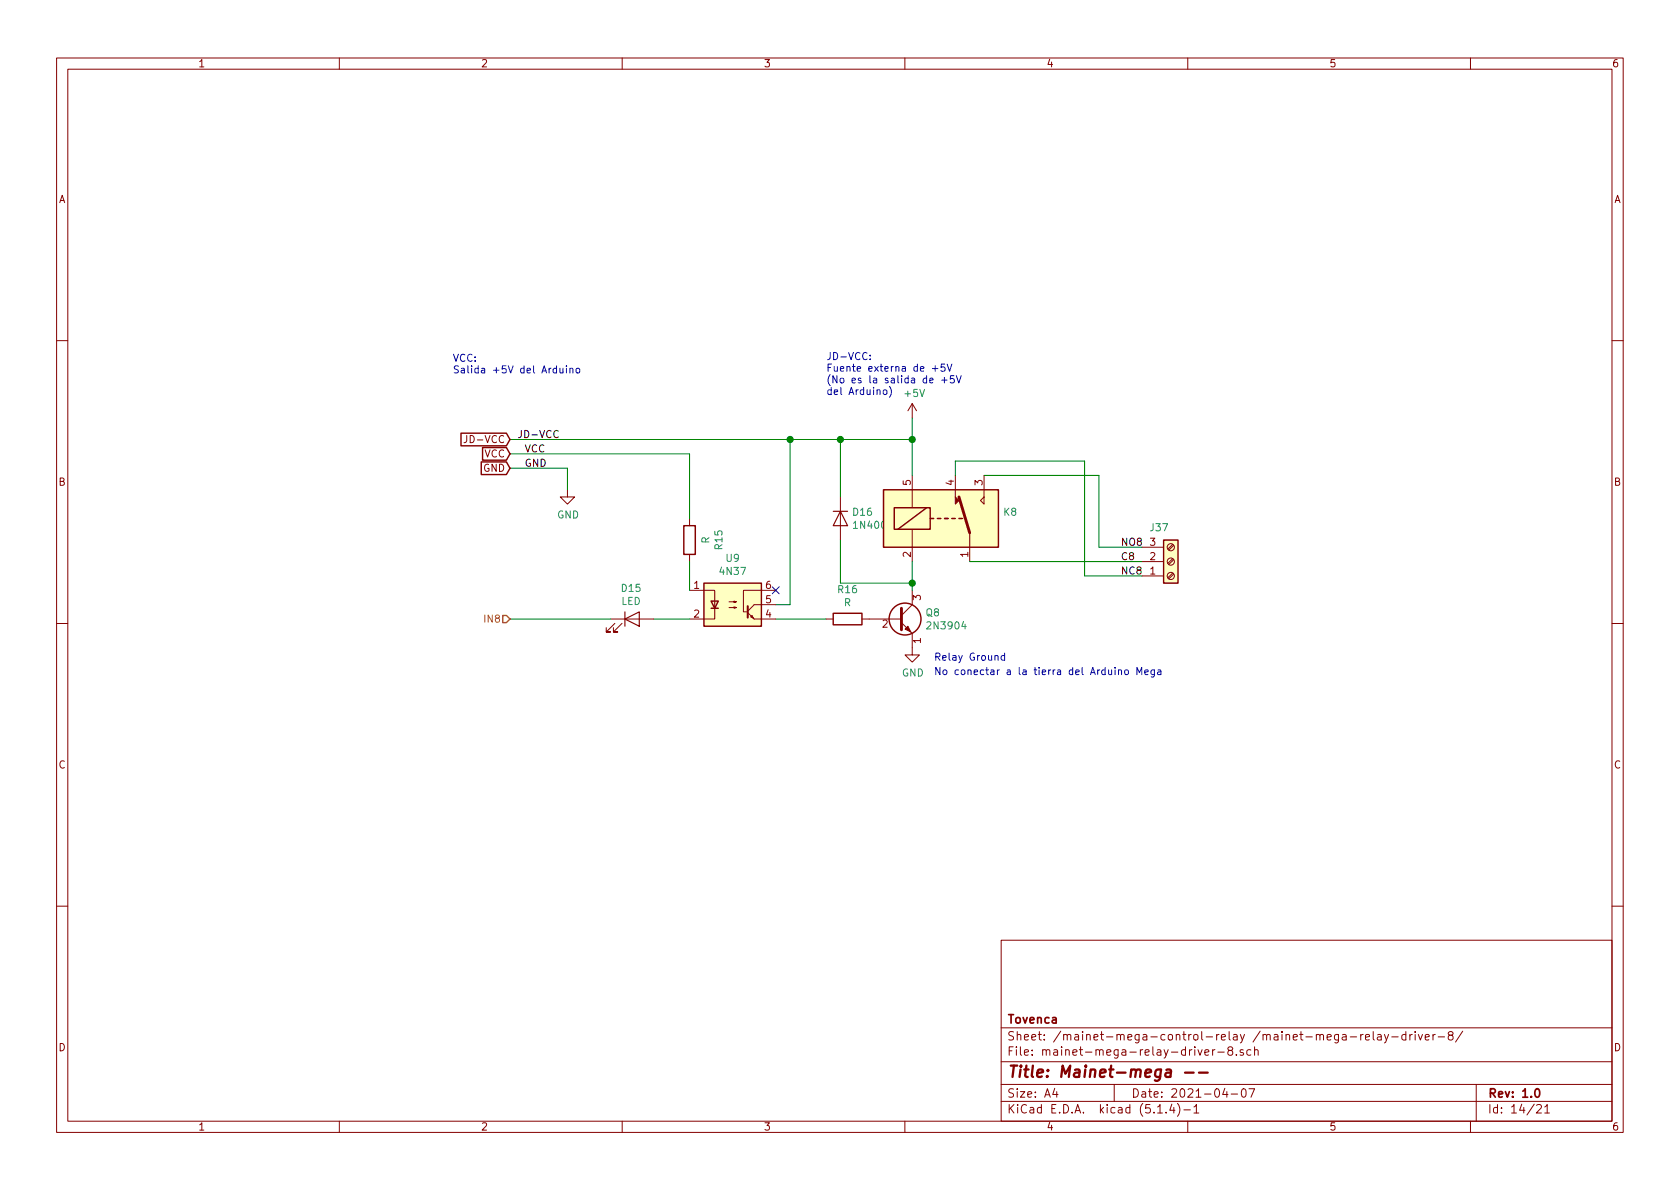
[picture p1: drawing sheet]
<svg xmlns="http://www.w3.org/2000/svg" width="297mm" height="210mm" viewBox="0 0 297 210" stroke-linecap="round" stroke-linejoin="round" font-family="sans-serif">
<g fill="none" stroke="#840000" stroke-width=".18">
<path d="M10 10.3h277v189.9h-277zM12 12.2h273v186.1h-273zM60 10.3v1.9M110 10.3v1.9M160 10.3v1.9M210 10.3v1.9M260 10.3v1.9M10 60.2h2M82.5 77v.9a.39 .39 0 0 1-.5 .4M161.3 71.4l-.8 1.2M161.3 71.4v2.5M161.3 71.4l.8 1.2"/>
<path d="M285 60.2h2M100.3 86.6v1.3h1.3l-1.3 1.2-1.2-1.2h1.2M121.9 91.7v1.3M121.9 98v1.3M148.6 87.9v7.6M161.3 84.1v5.7M161.3 93.6v5.7M168.9 84.1v3.8M171.4 94.2v5.1M174 87.9v1.2l-.6-.6zM174 84.1v3.8M201.9 99.3h3.8"/>
<path d="M201.9 96.8h3.8M207.3 96.3l-.8 .8M207.3 98.8l-.8 .8M207.5 96.4l-.8 .9M207.5 99l-.8 .8M10 110.3h2M107.9 109.5h7.7M108.7 110.2l-1.5 1.6h.7h-.7v-.8M110 110.2l-1.5 1.6h.7h-.7v-.8M121.9 104.4h4.5v5.1h-4.5M128.9 107.4h1.3l-.4 .2v-.3l.4 .1M128.9 106.4h1.3l-.4 .1v-.2l.4 .1"/>
<path d="M132.2 108.3l1.1 1.2h3.9M132.7 109.1l.3-.3 .2 .5zM137.2 104.4h-5.8v3.8h.7M137.2 106.9h-3.9l-1.1 1.2M146 109.5h1.3M152.4 109.5h7M159.4 110.1l1.9 1.9v3.8h1.3l-1.3 1.3-1.3-1.3h1.3M161.3 104.4v2.5l-1.9 1.9M201.9 101.8h3.8M207.3 101.3l-.8 .9M207.5 101.5l-.8 .9M285 110.3h2"/>
<path d="M10 160.2h2M177 166.3h108v32h-108zM285 160.2h2M60 198.3v1.9M110 198.3v1.9M160 198.3v1.9M177 194.8h108M177 191.8h108M177 187.8h108M177 181.8h108M186.5 192.5l-.4 1h1M186.8 193v1"/>
<path d="M197 191.8v3M204.7 196.8h.8M206.2 196.7v.1M207.2 195.2l-.4 1.1h.9M207.5 195.8v1M208.2 195.1a1.71 1.71 0 0 1 0 2.3M209.3 196.3h1.2M210 198.3v1.9M211.1 195.8l.4-.5v1.5M211.1 196.8h.9M211.8 185.6l.4 1 .3-1M213 186.1l.7-.1v-.3l-.4-.1-.3 .2 .1 .7h.6"/>
<path d="M214.4 185.6v1M214.8 185.6l-.3 .1-.1 .2M215.3 186h1.2M216.6 192.5l-.4 1h.9M216.9 193v1M217.4 185.7l-.2-.1-.1-.2 .3-.3h.3l.3 .3-.1 .2-.7 .2a.48 .48 0 0 0 0 .7l.2 .1 .5-.1a.48 .48 0 0 0-.2-.8M217.7 193.5h1.1M218.6 186.5v.1M219.6 192.7l.4-.2a.94 .94 0 0 1 0 1.5 .82 .82 0 0 1-.4-1.3zM219.8 185.7l-.3-.1-.2 .2v.2l.5 .2v.3h-.5M220.8 192.5h1l-.6 1.5M221.2 185.7l-.4-.1-.4 .3 .1 .6 .3 .1 .4-.1"/>
<path d="M221.8 185.7l.2-.1 .4 .1 .1 .9M221.8 185.1v1.5M237.4 183h.5l.1 .9M238 183.3l-.5 .1-.2 .2 .2 .3 .5-.1M238.7 183.4h1.2M240.6 182.9v1M241 182.9l-.3 .1-.1 .2M241.4 183.4l.7-.1v-.3l-.4-.1-.3 .2 .1 .7h.6M242.8 182.4v1.3l.2 .2M243.6 183h.5l.1 .9M244.2 183.3l-.5 .1a.29 .29 0 0 0-.2 .2 .29 .29 0 0 0 .2 .3l.5-.1M244.8 182.9l.3 1"/>
<path d="M245.5 182.9l-.5 1.4-.2 .1M246.1 183.4h1.1M248.6 183l-.5-.1-.2 .3v.6l.2 .1 .5-.1M248.6 182.4v1.5M249.3 182.9v1M249.7 182.9l-.4 .3M250.2 182.4v.2M250.2 182.9v1M250.8 182.9l.3 1 .4-1M252 183.4l.7-.1-.1-.3-.4-.1-.2 .2 .1 .7h.5M253.4 182.9v1M253.8 182.9l-.4 .2v.1"/>
<path d="M254.3 183.4h1.1M256.4 183.1l-.3-.2v-.2l.3-.3h.2l.3 .3-.1 .2-.6 .2a.48 .48 0 0 0-.1 .7l.3 .1 .4-.1a.48 .48 0 0 0-.2-.7M258.6 182.3l-1.2 2M260 198.3v1.9M261 191.8v6.5M271.7 195.5l.2-.2h.4l.2 .5-.9 1h.9M273.1 195.8l.5-.5v1.5M273.1 196.8h.9"/>
<circle cx="207" cy="96.8" r=".63"/>
<circle cx="207" cy="99.3" r=".63"/>
<circle cx="207" cy="101.8" r=".63"/>
</g>
<path d="M271.5 192.7l.2-.2a.81 .81 0 0 1 .6 .6 .81 .81 0 0 1-.3 .8l-.1 .1a.79 .79 0 0 1-.4-1.3z" fill="none" stroke="#840000" stroke-width=".3"/>
<path d="M206.2 189.2h.8l-.1 1.2M207 189.6l-.7 .1a.4 .4 0 0 0-.3 .3 .4 .4 0 0 0 .3 .4l.6-.1M209.5 189.7h1.5M212 189.7h1.5" fill="none" stroke="#840000" stroke-width=".41"/>
<g fill="none" stroke="#840000" stroke-width=".25">
<path d="M81.5 76.6h8l.7 1.1-.7 1.1h-8zM85.3 79.1h4.2l.7 1.2-.7 1.1h-4.2zM85.1 81.7h4.4l.7 1.1-.7 1.1h-4.4zM120.9 93h2v5h-2zM156.2 86.6h20.3v10.2h-20.3zM158.1 89.8h6.4v3.8h-6.4zM163.8 89.8l-5.1 3.8M164.5 91.7h.6M165.7 91.7h.7M167 91.7h.6M168.3 91.7h.6M169.5 91.7h.7"/>
<path d="M205.7 95.5h2.6v7.6h-2.6zM124.5 103.1h10.1v7.6h-10.1zM125.7 106.3h1.3l-.6 1.3zM125.7 107.6h1.3M147.3 108.5h5.1v2h-5.1z"/>
<circle cx="160" cy="109.5" r="2.82"/>
</g>
<g fill="#ffffc2" stroke="#ffffc2" stroke-width=".18">
<path d="M205.7 95.5h2.6v7.6h-2.6z"/>
<path d="M124.5 103.1h10.1v7.6h-10.1z"/>
<path d="M156.2 86.6h20.3v10.2h-20.3z"/>
</g>
<path d="M147.3 90.4h2.6M148.6 90.4l1.3 2.6h-2.6zM110.5 109.5l2.5-1.3v2.5zM110.5 108.2v2.5" fill="none" stroke="#840000" stroke-width=".2"/>
<path d="M132.2 107.2v2" fill="none" stroke="#840000" stroke-width=".36"/>
<path d="M169.5 87.9l1.9 6.3M159.4 107.6v3.8" fill="none" stroke="#840000" stroke-width=".51"/>
<g fill="#840000" stroke="#840000" stroke-width=".18">
<path d="M160 111.2l.5-.5 .5 1.1z"/>
<path d="M168.9 87.9l.6 .6-.6 .6z"/>
</g>
<g fill="none" stroke="#008400" stroke-width=".18">
<path d="M90.2 77.7h71.1M139.7 77.7v29.2h-2.5M148.6 77.7v10.2M161.3 73.9v10.2M90.2 82.8h10.1v3.8M90.2 80.3h31.7v11.4M121.9 99.3v5.1M148.6 95.5v7.6h12.7M161.3 99.3v5.1M168.9 84.1v-2.6h22.9v20.3h10.1M171.4 99.3h30.5M174 84.1h20.3v12.7h7.6"/>
<path d="M90.2 109.5h17.7M115.6 109.5h6.3M137.2 109.5h8.8"/>
</g>
<path d="M88.9 108.8h.6l.7 .7-.7 .6h-.6z" fill="none" stroke="#848400" stroke-width=".25"/>
<path d="M98.7 76.2a.6 .6 0 0 0-.8 .5 .6 .6 0 0 0 .6 .7l.2-.1" fill="none" stroke="#000" stroke-width=".18"/>
<g fill="none" stroke="#0000c2" stroke-width=".18">
<path d="M99 65.1l.1 .8 .3 .1 .1-.2M99.5 65.1v.9M100.2 64.7v.1M100.2 65.1v.9M100.8 65.2l.1-.1 .3 .1 .1 .8M100.8 65.1v.9M102 65.2l.3-.1 .2 .2-.1 .6-.3 .1-.2-.2zM153.8 63.5v.1M153.8 62.8v.1M156.2 69.1l.2-.2 .4 .2v.4l-.1 .2-.3 .1-.2-.2zM157.3 68.3a1.47 1.47 0 0 1 0 2M164.4 67.3l.6-.1-.1-.3h-.3l-.2 .2v.6h.5"/>
<path d="M164.9 65.2h.9M165.4 64.7v1M166.5 67.2h1M167 66.7v1M167 64.4h-.6v.6l.5-.1 .2 .2v.3l-.2 .3-.5-.2M167.5 64.4l.4 1.3 .4-1.3M168.7 66.4h-.6l-.1 .7 .2-.2 .5 .2v.5l-.2 .1-.5-.1M169.1 66.4l.4 1.3 .5-1.3M177.6 116l-.3-.1-.3 .2 .1 .6h.5M177.6 115.5v1.3M197.8 118.6l.1-.1h.3l.1 .8M197.8 118.5v.8"/>
<path d="M199 118.5h.3l.2 .1v.5l-.1 .1-.3 .1-.2-.1zM201 119.3v-1.3l.4 .9 .5-.9v1.3M202.4 118.9l.6-.1v-.3h-.4l-.2 .1 .1 .6h.5M204.1 118.5v1l-.2 .2h-.3M204.1 118.5h-.3l-.3 .2 .1 .5h.5M204.7 118.5h.5l.1 .8M205.3 118.8h-.5l-.2 .2 .2 .3 .5-.1"/>
</g>
<g fill="#008400" stroke="#008400" stroke-width=".25">
<circle cx="139.7" cy="77.7" r=".51"/>
<circle cx="148.6" cy="77.7" r=".51"/>
<circle cx="161.3" cy="77.7" r=".51"/>
<circle cx="161.3" cy="103.1" r=".51"/>
</g>
<path d="M136.6 103.8l1.2 1.2M137.8 103.8l-1.2 1.2" fill="none" stroke="#000084" stroke-width=".18"/>
<text font-size="2.8" fill="#840000" x="178" y="190.5">Title: Mainet-mega --</text>
<g font-size="2.1" fill="#840000">
<text x="178" y="184">Sheet: /mainet-mega-control-relay /mainet-mega-relay-driver-8/</text>
<text x="178" y="181">Tovenca</text>
<text x="178" y="186.7">File: mainet-mega-relay-driver-8.sch</text>
<text x="178" y="196.9">KiCad E.D.A. kicad (5.1.4)-1</text>
<text x="178" y="194.1">Size: A4</text>
<text x="200" y="194.1">Date: 2021-04-07</text>
<text x="263" y="194.1">Rev: 1.0</text>
<text x="263" y="196.9">Id: 14/21</text>
</g>
<g font-size="1.8" fill="#840000">
<text x="35" y="11.9">1</text>
<text x="85" y="11.9">2</text>
<text x="135" y="11.9">3</text>
<text x="185" y="11.9">4</text>
<text x="235" y="11.9">5</text>
<text x="285" y="11.9">6</text>
<text x="10.4" y="35.9">A</text>
<text x="285.4" y="35.9">A</text>
<text x="82.8" y="78.4">JD-VCC</text>
<text x="85.4" y="83.4">GND</text>
<text x="85.6" y="80.9">VCC</text>
<text x="10.4" y="85.9">B</text>
<text x="161" y="85.8" transform="rotate(-90 161 85.8)">5</text>
<text x="168.7" y="85.8" transform="rotate(-90 168.7 85.8)">4</text>
<text x="173.7" y="85.8" transform="rotate(-90 173.7 85.8)">3</text>
<text x="285.4" y="85.9">B</text>
<text x="161" y="98.5" transform="rotate(-90 161 98.5)">2</text>
<text x="171.2" y="98.5" transform="rotate(-90 171.2 98.5)">1</text>
<text x="203.4" y="101.6">1</text>
<text x="203.4" y="99.1">2</text>
<text x="203.4" y="96.5">3</text>
<text x="122.7" y="104.1">1</text>
<text x="135.4" y="106.7">5</text>
<text x="135.4" y="104.1">6</text>
<text x="162.8" y="106.1" transform="rotate(-90 162.8 106.1)">3</text>
<text x="122.7" y="109.2">2</text>
<text x="135.4" y="109.2">4</text>
<text x="156" y="111">2</text>
<text x="162.8" y="113.8" transform="rotate(-90 162.8 113.8)">1</text>
<text x="10.4" y="135.9">C</text>
<text x="285.4" y="135.9">C</text>
<text x="10.4" y="185.9">D</text>
<text x="285.4" y="185.9">D</text>
<text x="35" y="199.9">1</text>
<text x="85" y="199.9">2</text>
<text x="135" y="199.9">3</text>
<text x="185" y="199.9">4</text>
<text x="235" y="199.9">5</text>
<text x="285" y="199.9">6</text>
</g>
<g font-size="1.8" fill="#0000c2">
<text x="80" y="64">VCC:</text>
<text x="146" y="63.7">JD-VCC:</text>
<text x="146" y="65.7">Fuente externa de +5V</text>
<text x="80" y="66">Salida +5V del Arduino</text>
<text x="146" y="67.8">(No es la salida de +5V</text>
<text x="146" y="69.8">del Arduino)</text>
<text x="165.1" y="119.4">No conectar a la tierra del Arduino Mega</text>
<text x="165.1" y="116.8">Relay Ground</text>
</g>
<g font-size="1.8" fill="#008484">
<text x="160.1" y="70.2">+5V</text>
<text x="98.5" y="91.7">GND</text>
<text x="150.9" y="91.2">D16</text>
<text x="151.3" y="93.5">1N4007</text>
<text x="177.5" y="91.2">K8</text>
<text x="203.5" y="93.9">J37</text>
<text x="125.4" y="96.1" transform="rotate(-90 125.4 96.1)">R</text>
<text x="127.4" y="101.7">4N37</text>
<text x="127.7" y="97.1" transform="rotate(-90 127.7 97.1)">R15</text>
<text x="128.4" y="99.4">U9</text>
<text x="109.8" y="107">LED</text>
<text x="110" y="104.7">D15</text>
<text x="148.2" y="104.9">R16</text>
<text x="149.2" y="107.2">R</text>
<text x="163.8" y="109">Q8</text>
<text x="164.2" y="111.3">2N3904</text>
<text x="159.5" y="119.6">GND</text>
</g>
<g font-size="1.8">
<text x="91.4" y="77.5">JD-VCC</text>
<text x="92.7" y="82.5">GND</text>
<text x="92.7" y="80">VCC</text>
<text x="198.1" y="101.6">NC8</text>
<text x="198.1" y="99.1">C8</text>
<text x="198.1" y="96.5">NO8</text>
</g>
<text font-size="1.8" fill="#848400" x="85.9" y="110.1">IN8</text>
</svg>
